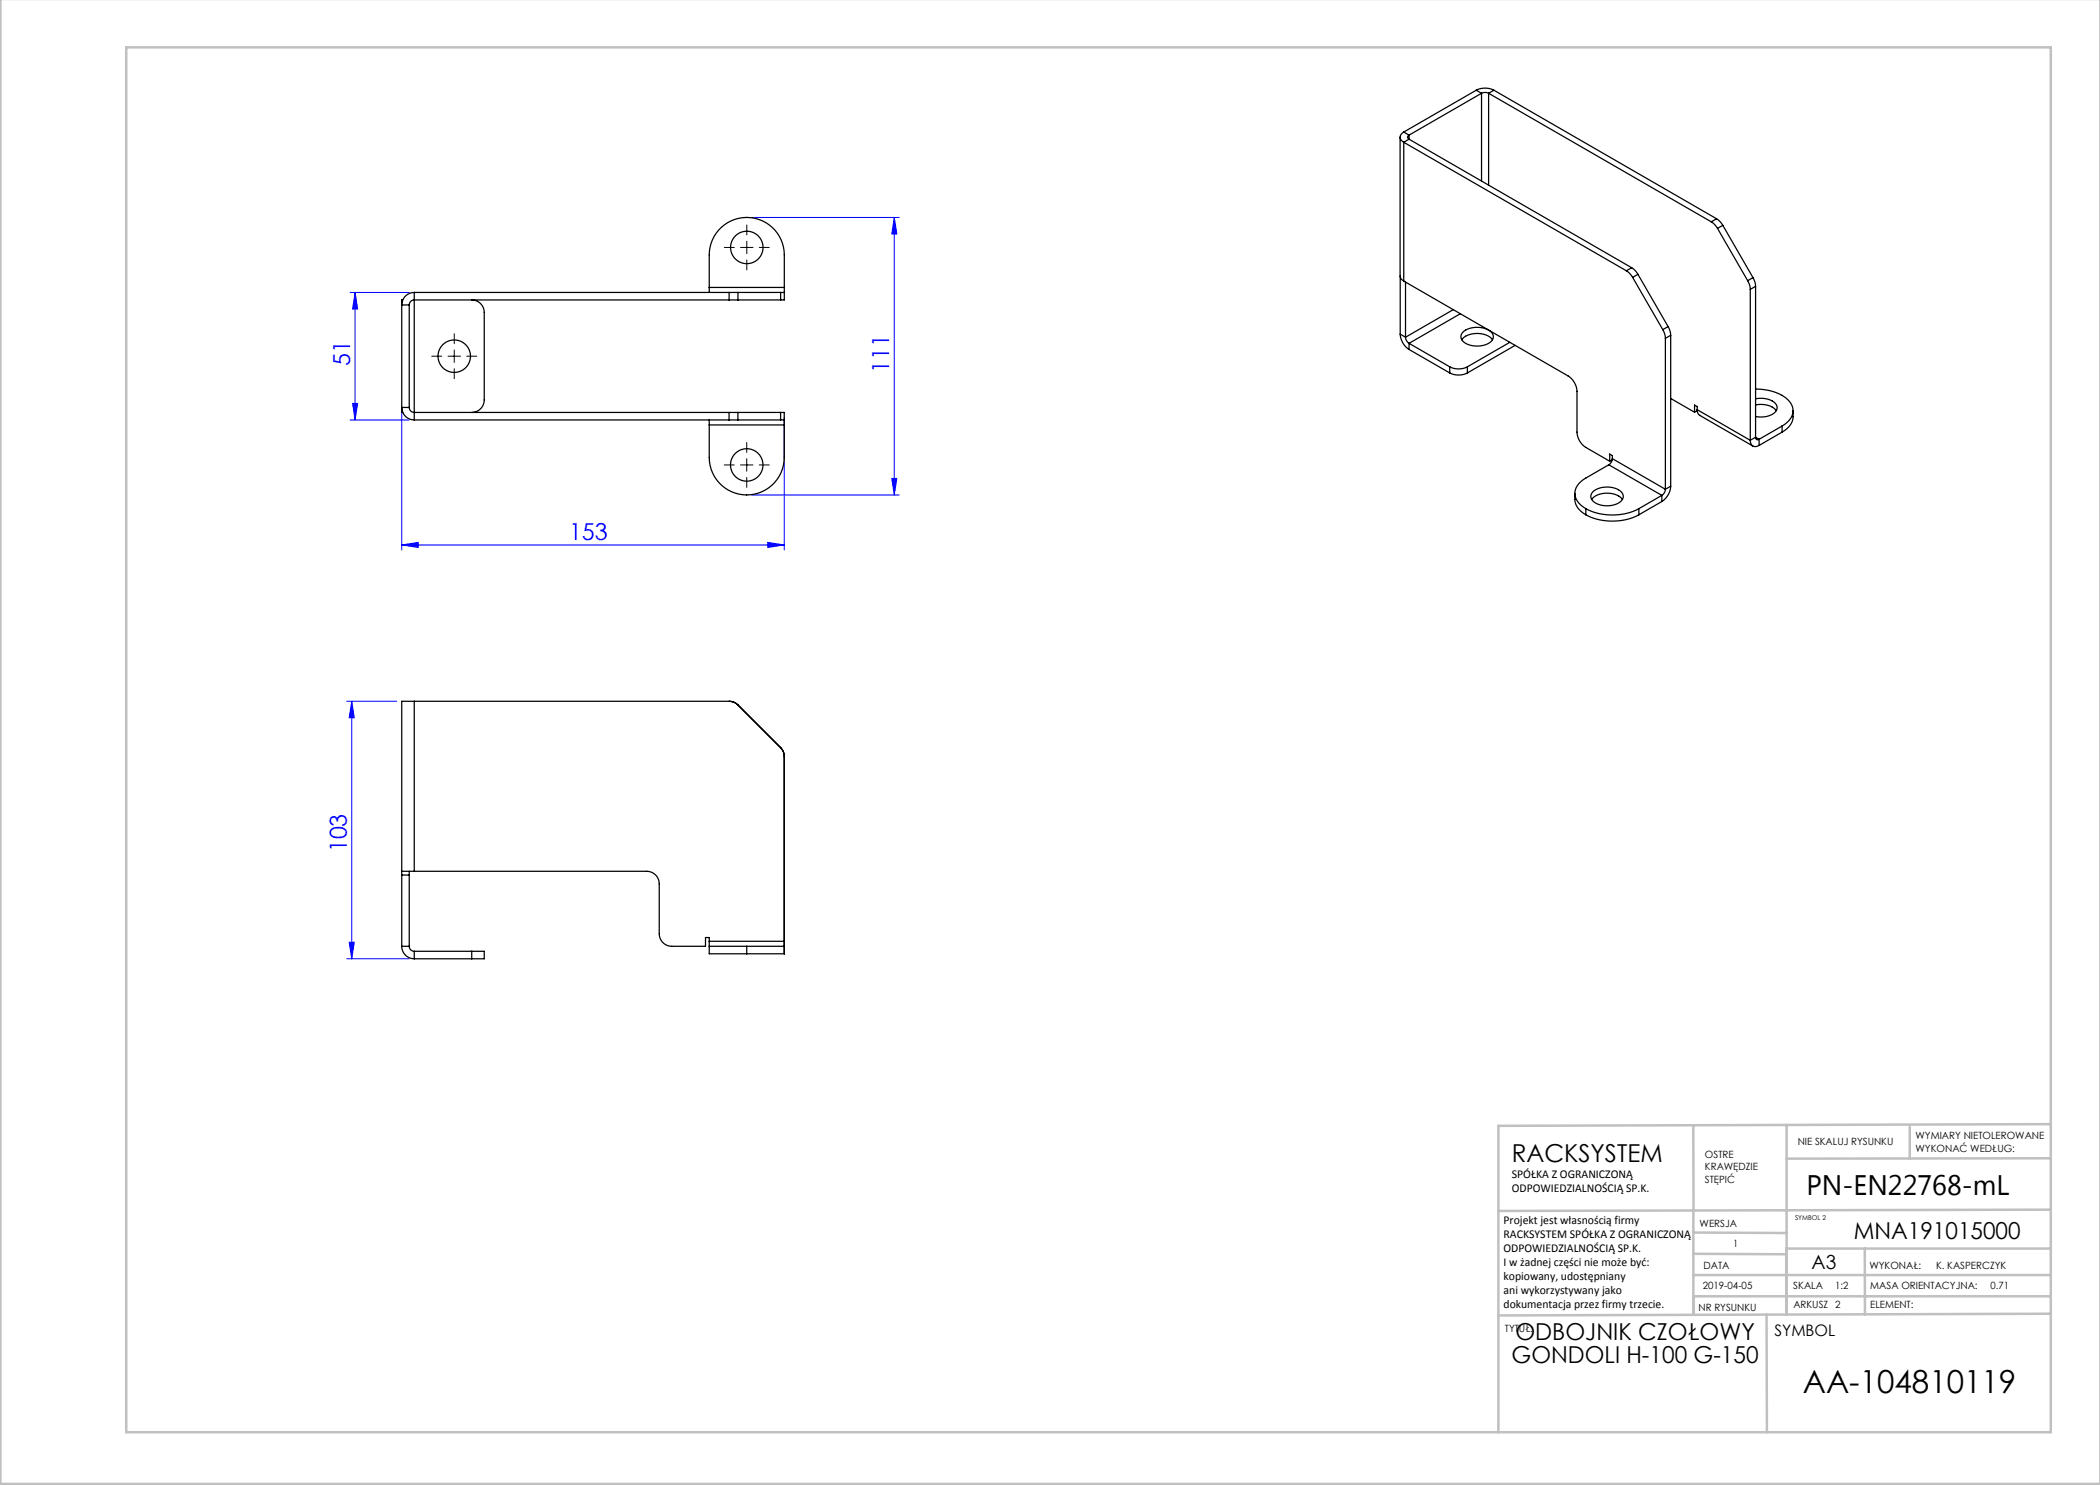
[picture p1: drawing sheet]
<svg xmlns="http://www.w3.org/2000/svg" width="420mm" height="297mm" viewBox="0 0 420 297" stroke-linecap="round" stroke-linejoin="round" font-family="sans-serif">
<g fill="none" stroke="#00f" stroke-width=".2">
<path d="M70 58.5h11.8M71 58.5l.5 3.3h-1zM71 58.5v25.5M150.4 43.5h29.5M178.9 43.5v55.5M178.9 43.5l.5 3.3h-1zM70 84h11.8M70.5 80.7h1l-.5 3.3zM80.3 82.5v27.5M150.3 99h29.6M156.8 83.5v26.5M178.4 95.7h1l-.5 3.3z"/>
<path d="M80.3 109l3.3-.5v1zM80.3 109h76.5M153.5 108.5l3.3 .5-3.3 .5zM69.3 140.3h10M70.3 140.3l.6 3.3h-1.1zM70.3 140.3v51.5M69.3 191.8h12.5M69.8 188.5h1.1l-.6 3.3z"/>
</g>
<g fill="none" stroke="#c0c0c0" stroke-width=".5">
<path d="M.1 -.1v296.9h419.9M25.2 9.5h385v276.9h-385zM338.7 225.2v16.9M357.3 225v37.9M382 225.4v6.3M410.1 224.8l-110.4 .4v61.2M410.1 231.7h-52.8M338.7 259.3h71.5M338.7 255h71.5M338.7 250.8l18.6 .1M338.7 246.5l18.6 .1M338.7 242.1v20.9"/>
<path d="M373 249.7v13.2M410.1 241.9l-110.4 .3M410.2 249.7h-52.9v13.2M353.3 262.9l.1 23.5M410.2 262.7l-110.5 .4"/>
</g>
<g fill="none" stroke="#000" stroke-width=".2">
<path d="M144.9 49.5h2M148.1 49.5h2.5M149.4 45v2M149.4 48.2v2.5M149.4 52v2M151.9 49.5h2M86.3 71.2h2M89.6 71.2h2.5M90.8 66.7v2M90.8 70v2.5M90.8 73.7v2M93.3 71.2h2"/>
<path d="M144.8 93h2M148.1 93h2.5M149.3 88.5v2M149.3 91.7v2.5M149.3 95.5v2M151.8 93h2"/>
</g>
<g fill="#00f">
<path d="M80.3 109l3.3-.5v1zM153.5 108.5l3.3 .5-3.3 .5z"/>
<path d="M69.8 188.5h1.1l-.6 3.3zM70.3 140.3l.6 3.3h-1.1z"/>
<path d="M178.9 43.5l.5 3.3h-1zM178.4 95.7h1l-.5 3.3z"/>
<path d="M71 58.5l.5 3.3h-1zM70.5 80.7h1l-.5 3.3z"/>
</g>
<g fill="none" stroke="#000" stroke-width=".25">
<path d="M295.2 18a3.9 3.9 0 0 1 3.6 0M295.2 18l-14.4 8.4M295.2 18l1.1 .7M296.3 18.7a1.56 1.56 0 0 1 1.4 0M296.3 18.7l-14.5 8.3M296.3 18.7v17.5M297.7 18.7v18.3M297.7 18.7l44.6 25.7M298.8 18l-1.1 .7M298.8 18l44.5 25.8M280 27.4v27.8l.3 .6 .5 .4M280.8 26.4a1.08 1.08 0 0 0-.8 1 1.08 1.08 0 0 0 .8 1.1"/>
<path d="M280.8 28.5v27.7M280.8 28.5l44.5 25.7M280.8 26.4l1 .6M281.8 27a.43 .43 0 0 0-.3 .4 .43 .43 0 0 0 .3 .4M281.8 27.8l-1 .7M281.8 27.8l44.5 25.7M281.8 27v.8M80.6 60h-.3v22.5h.3M82.8 58.5a2.5 2.5 0 0 0-2.5 2.5h1.5M82.8 58.5v25.5M82.8 58.5h63M94.3 60a2.5 2.5 0 0 1 2.5 2.5v17.5a2.5 2.5 0 0 1-2.5 2.5"/>
<path d="M141.8 57.5v1M141.8 57.5h15.1M145.8 60h1.8M145.8 58.5h1.8M145.8 60h-63a1 1 0 0 0-1 1M145.8 58.5v1.5M147.6 58.5v1.5M147.6 60h8.5M147.6 58.5h8.5M149.3 43.5a7.5 7.5 0 0 0-7.5 7.5v6.5M149.3 43.5h.1M149.4 43.5a7.5 7.5 0 0 1 7.5 7.5v6.5"/>
<path d="M156.1 58.5h.8M156.1 58.5v1.5M156.9 58.5v1.5h-.8M156.9 57.5v1M280 55.4v11.4M280.8 56.2l32.8 19a3.9 3.9 0 0 1 1.8 3.1v8.1a3.9 3.9 0 0 0 1.8 3.1l4.7 2.7M281.1 56.4v11M325.3 54.2l.6 .5 .6 .8M326.3 53.5l.7 .6 .6 .8M326.3 53.5l-1 .7M326.5 55.5l6.1 10.4M327.6 54.9l-1.1 .6"/>
<path d="M327.6 54.9l6 10.4M342.3 44.4l.6 .5 .6 .8M343.3 43.8l.7 .5 .6 .8M343.3 43.8l-1 .6M343.5 45.7l6 10.4M344.6 45.1l-1.1 .6M344.6 45.1l6 10.4M349.5 56.1l.4 .9 .2 .9M350.1 57.9v30.2M350.6 55.5l.4 .9 .1 .9M350.6 55.5l-1.1 .6M351.1 57.3l-1 .6"/>
<path d="M351.1 57.3v30.2M81.8 61v20.5M280 66.8a3.9 3.9 0 0 0 1.8 3.1M280 66.8l1.1 .6M281.1 67.4a1.56 1.56 0 0 0 .7 1.3M281.8 69.9l8.1 4.7M281.8 68.7v1.2M281.8 68.7l8.1 4.7M289.9 73.4a3.9 3.9 0 0 0 3.6 0M289.9 74.6a3.9 3.9 0 0 0 3.6 0M289.9 73.4v1.2M290.7 61.9l-9.6 5.5"/>
<path d="M292.1 62.7l-10.3 6M292.4 68a4.4 4.4 0 0 1 6.1 0M292.5 66.5a4.5 4.5 0 0 1 6 .2 1.44 1.44 0 0 1-1 2.1 4.7 4.7 0 0 1-5-.7l-.2-.2a1.18 1.18 0 0 1 .2-1.4zM293.5 73.4v1.2M302 68.5l-8.5 4.9M303 69.1l-9.5 5.5M332.6 65.9l.3 .9 .2 .9M333.1 67.7v30.2M333.6 65.3l.4 .9 .1 .9M333.6 65.3l-1 .6M334.1 67.1l-1 .6M334.1 67.1v30.1"/>
<path d="M334.1 79.7l4.8 2.7M351.1 77.8a10.9 10.9 0 0 1 5.3 1.3M351.1 79.8a4.3 4.3 0 0 1 4.2 1.1 1.49 1.49 0 0 1-1.1 2.1l-1.3 .4-1.8-.1M356.4 79.1h.1M356.4 79.1a3.3 3.3 0 0 1 2 4.2l-.6 .8-1.4 1.1M81.8 81.5h-1.5a2.5 2.5 0 0 0 2.5 2.5M81.8 81.5a1 1 0 0 0 1 1h63M82.8 84h63M141.8 84v1M141.8 85v6.5a7.5 7.5 0 0 0 7.5 7.5 7.5 7.5 0 0 0 7.5-7.5v-6.5M141.8 85h15M145.8 84h1.8"/>
<path d="M145.8 82.5h1.8M145.8 82.5v1.5M147.6 82.5v1.5M147.6 82.5h8.5M147.6 84h8.5M156.1 84h.7M156.1 82.5h.7v1.5M156.1 82.5v1.5M156.8 84v1M315 98.7a3.8 3.8 0 0 0 2.2 4.3M318.3 99.9a4.4 4.4 0 0 1 6.2 0M318.6 98.4a4.6 4.6 0 0 1 5.7 0 1.42 1.42 0 0 1-.9 2.4 4.6 4.6 0 0 1-5-.8 1.2 1.2 0 0 1 .2-1.6z"/>
<path d="M321.8 93l-4.6 2.6a3.3 3.3 0 0 0-2 4.2l.6 .8 1.4 1.1M321.8 93l10.6 6.1M322.4 91.9l-.5 .3M322.5 91.7a1.56 1.56 0 0 1-.7 1.3M322.5 91.7l10.6 6.2M322.5 91.7v-.6l-.6-.3v1.4M332.4 99.1l-4.6 2.6M332.4 99.1v1.2M333.1 97.9a1.56 1.56 0 0 1-.7 1.2M334.1 97.2a3.9 3.9 0 0 1-1.7 3.1M334.1 97.2l-1 .7M339.4 81.9l.1 .7 .5 .5 10.6 6.1"/>
<path d="M339.4 81.9l10.7 6.2M339.4 81.9v-.6l-.5-.3v1.4M339.4 82.1l-.5 .3M350.1 88.1a1.08 1.08 0 0 0 .5 1.1 1.08 1.08 0 0 0 1.2-.1M351.1 87.5a.43 .43 0 0 0 .2 .4 .43 .43 0 0 0 .5 0M351.1 81a4.3 4.3 0 0 1 4.1 1.1M351.1 87.5l-1 .6M351.1 87.5l.7 .4M351.8 87.9v1.2M356.4 85.2l-4.6 2.7M356.4 85.2v1.2M356.4 86.4l-4.6 2.7"/>
<path d="M358.6 82.1a3.8 3.8 0 0 1-2.2 4.3M317.2 101.7a11.7 11.7 0 0 0 10.6 0M317.2 103a11.7 11.7 0 0 0 10.6 0M317.2 101.7v1.3M327.8 101.7v1.3M332.4 100.3l-4.6 2.7M82.8 140.3h-2.5v49M82.8 140.3v34M82.8 140.3h63M145.8 140.3a2.5 2.5 0 0 1 1.8 .7M147.6 141l8.5 8.5a2.5 2.5 0 0 1 .8 1.8M156.1 149.5a2.5 2.5 0 0 1 .7 1.8"/>
<path d="M156.8 151.3v37M80.3 174.3h2.5M80.3 175h1.5M81.8 174.3v15M82.8 174.3h46.5a2.5 2.5 0 0 1 2.5 2.5v10a2.5 2.5 0 0 0 2.5 2.5h6.8v-1.8h.7v.8M80.3 189.3a2.5 2.5 0 0 0 2.5 2.5M80.3 189.3h1.5M81.8 189.3a1 1 0 0 0 1 1M82.8 190.3v1.5M82.8 190.3h11.5M82.8 191.8h11.5M94.3 190.3h2.5v1.5h-2.5"/>
<path d="M94.3 190.3v1.5M141.8 189.3h7.5M141.8 189.3v1.5h7.5M141.8 188.3v1M141.8 188.3h15.1M149.3 189.3h7.5M149.3 190.8h7.5M149.3 189.3v1.5M156.8 188.3v1M156.8 189.3v1.5M156.8 190.8h.1M156.9 188.3v2.5"/>
<circle cx="149.4" cy="49.5" r="3.3"/>
<circle cx="90.8" cy="71.2" r="3.2"/>
<circle cx="149.3" cy="93" r="3.2"/>
</g>
<text font-size="6.3" x="360.6" y="278.5">AA-104810119</text>
<text font-size="5.6" x="361.3" y="239.1">PN-EN22768-mL</text>
<text font-size="4.9" x="302.4" y="232.4">RACKSYSTEM</text>
<g font-size="4.7" fill="#00f">
<text x="70" y="73.2" transform="rotate(-90 70 73.2)">51</text>
<text x="177.8" y="74.5" transform="rotate(-90 177.8 74.5)">111</text>
<text x="113.8" y="108">153</text>
<text x="69.3" y="170.5" transform="rotate(-90 69.3 170.5)">103</text>
</g>
<g font-size="4.7">
<text x="370.8" y="247.8">MNA191015000</text>
<text x="303.1" y="268.1">ODBOJNIK CZOŁOWY</text>
<text x="302.3" y="272.6">GONDOLI H-100 G-150</text>
</g>
<text font-size="3.9" x="362.3" y="253.8">A3</text>
<text font-size="3.2" x="354.9" y="267.2">SYMBOL</text>
<g font-size="2.4">
<text x="302.4" y="235.6">SPÓŁKA Z OGRANICZONĄ</text>
<text x="302.4" y="238.4">ODPOWIEDZIALNOŚCIĄ SP.K.</text>
<text x="300.7" y="244.7">Projekt jest własnością firmy</text>
<text x="300.7" y="247.5">RACKSYSTEM SPÓŁKA Z OGRANICZONĄ</text>
<text x="300.7" y="250.3">ODPOWIEDZIALNOŚCIĄ SP.K.</text>
<text x="300.7" y="253.1">I w żadnej części nie może być:</text>
<text x="300.7" y="256">kopiowany, udostępniany</text>
<text x="300.7" y="258.8">ani wykorzystywany jako</text>
<text x="300.7" y="261.6">dokumentacja przez firmy trzecie.</text>
</g>
<g font-size="2">
<text x="383.1" y="227.9">WYMIARY NIETOLEROWANE</text>
<text x="341" y="231.6">OSTRE</text>
<text x="359.5" y="228.9">NIE SKALUJ RYSUNKU</text>
<text x="383.1" y="230.4">WYKONAĆ WEDŁUG:</text>
<text x="341" y="234.1">KRAWĘDZIE</text>
<text x="341" y="236.6">STĘPIĆ</text>
<text x="339.9" y="245.4">WERSJA</text>
<text x="346.6" y="249.5">1</text>
<text x="340.5" y="257.7">2019-04-05</text>
<text x="340.7" y="253.8">DATA</text>
<text x="358.7" y="257.7">SKALA</text>
<text x="367" y="257.7">1:2</text>
<text x="373.9" y="253.8">WYKONAŁ:</text>
<text x="374.1" y="257.7">MASA ORIENTACYJNA:</text>
<text x="387.2" y="253.8">K. KASPERCZYK</text>
<text x="398.1" y="257.7">0.71</text>
<text x="339.7" y="262.3">NR RYSUNKU</text>
<text x="358.7" y="261.7">ARKUSZ 2</text>
<text x="374.1" y="261.7">ELEMENT:</text>
<text x="301" y="266.4">TYTUŁ:</text>
</g>
<text font-size="1.3" x="359" y="244">SYMBOL 2</text>
</svg>
